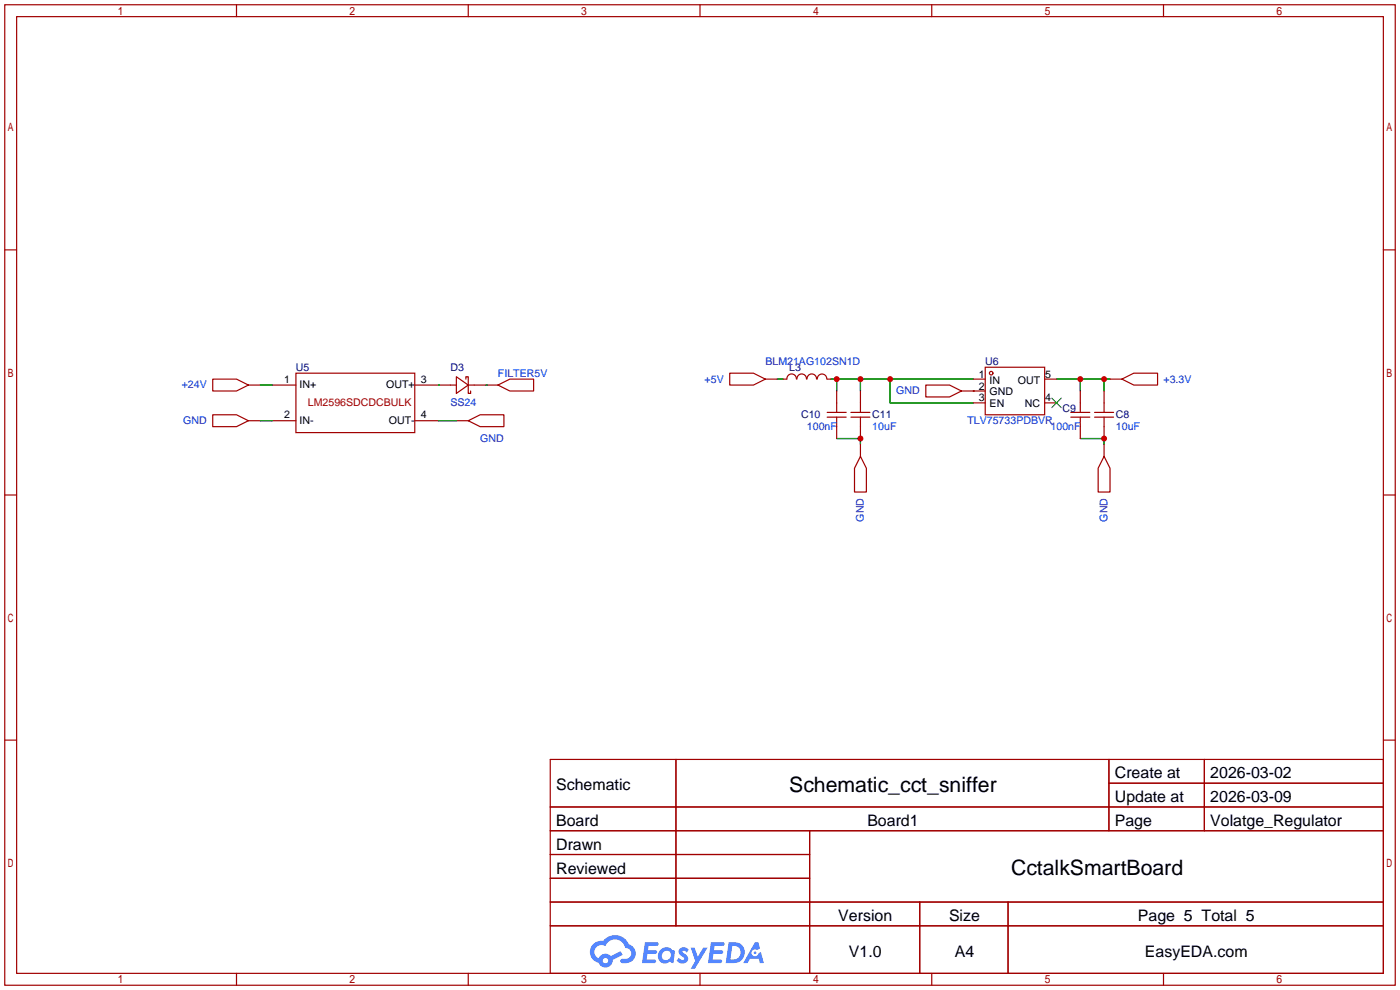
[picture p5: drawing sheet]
<svg xmlns="http://www.w3.org/2000/svg" width="299mm" height="212mm" viewBox="0 0 299 212" stroke-linecap="round" stroke-linejoin="round" font-family="sans-serif">
<g fill="none" stroke="#a10000" stroke-width=".25">
<path d="M1 1h297.2v209.6h-297.2zM3.6 3.6h292.1v204.4h-292.1zM50.5 1v2.6M100.1 1v2.6M149.6 1v2.6M199.1 1v2.6M248.7 1v2.6M1 53.4h2.6M295.7 53.4h2.5M1 105.8h2.6M295.7 105.8h2.5M1 158.2h2.6"/>
<path d="M295.7 158.2h2.5M117.6 162.3h178.1v45.7h-178.1zM117.6 172.5h178.1M117.6 177.5h178.1M144.5 162.3v35.6M173 177.5v30.5M237 162.3v15.2M237 167.4h58.7M257.4 162.3v15.2M117.6 182.6h55.4M117.6 192.8h178.1M117.6 187.7h55.4"/>
<path d="M117.6 197.9h178.1M196.6 192.8v15.2M215.4 192.8v15.2M50.5 208v2.6M100.1 208v2.6M149.6 208v2.6M199.1 208v2.6M248.7 208v2.6"/>
</g>
<g fill="#5487ff">
<path d="M145.3 202.7a1.3 1.3 0 0 1 1.9 .3l-.4 .6a.54 .54 0 0 0-.9-.2l.1 .2a1.34 1.34 0 0 1 .9 1.8 1.47 1.47 0 0 1-2.3-.1l.5-.6 .8 .5a.31 .31 0 0 0 .4-.3 .31 .31 0 0 0-.3-.4 1.12 1.12 0 0 1-.7-1.8z"/>
<path d="M147.6 202.5h.9l.6 2 1.2-2h.9l-2.7 4.6h-.9l1-1.7z"/>
<path d="M137.8 201.4h1.7a1.31 1.31 0 0 1 1.2 .2 .4 .4 0 0 1-.3 .5l-1.8 .1-.1 .9h1.6a.4 .4 0 0 1 .4 .4 .4 .4 0 0 1-.5 .4h-1.6l-.2 1.2h1.4a.46 .46 0 0 1 .5 0 .46 .46 0 0 1 .1 .5l-.4 .2h-2.6z"/>
<path d="M151.9 201.4h1.7a1.32 1.32 0 0 1 1.2 .2 .39 .39 0 0 1-.3 .5l-1.8 .1-.1 .9h1.6a.4 .4 0 0 1 .4 .4 .4 .4 0 0 1-.4 .4h-1.7l-.2 1.2h1.4a.46 .46 0 0 1 .5 0 .46 .46 0 0 1 .1 .5l-.4 .2h-2.6z"/>
<path d="M161.3 201.4h.8l.3 1.3-.6 .4a.75 .75 0 0 0-1.1 .3 .75 .75 0 0 0 .5 1 .75 .75 0 0 0 .9-.7l.5-.2 .6 2.3h-.8l-.3-.9h-1.8l-.5 .9h-1z"/>
<path d="M155.7 201.4l-.6 4.4h1.5a2.27 2.27 0 0 0 2.6-2.2 2.27 2.27 0 0 0-2.7-2.2zM156.5 202.1a1.5 1.5 0 0 1 1.8 1.6 1.5 1.5 0 0 1-1.9 1.4h-.3z"/>
<path d="M141.2 203a1.6 1.6 0 0 0-.3 2.3 1.6 1.6 0 0 0 2.3 .2l.7 .3 .3-2.4-.1-.3-.5-.1a1.58 1.58 0 0 0-2.4 0zM141.8 203.5a.98 .98 0 0 1 1.6 .4 .98 .98 0 0 1-1.1 1.3 .94 .94 0 0 1-.9-.7 .94 .94 0 0 1 .4-1z"/>
<path d="M126.8 201.8a2.37 2.37 0 0 0 1.1 4 1.54 1.54 0 0 0 1.8 1 1.54 1.54 0 0 0 1.2-1.6l2.2-1.1-.5-.8-2 1a1.57 1.57 0 0 0-2.7 .5 1.5 1.5 0 0 1-.7-2.1 1.5 1.5 0 0 1 2.2-.5 2.23 2.23 0 0 1 2.3-1.4 2.23 2.23 0 0 1 2 1.8 1.16 1.16 0 0 1 1.2 1.1 1.16 1.16 0 0 1-1.1 1.2h-.7a.47 .47 0 0 0-.5 .4 .47 .47 0 0 0 .4 .5 2.17 2.17 0 0 0 2.5-.9 2.17 2.17 0 0 0-.3-2.7l-.8-.4a3.2 3.2 0 0 0-5.5-.7l-1.1 .1zM128.8 205.3a.6 .6 0 0 1 1.2 0 .6 .6 0 0 1-1.2 0z"/>
<circle cx="161.4" cy="203.6" r=".28"/>
</g>
<g fill="none" stroke="#a10000" stroke-width=".25">
<path d="M63.2 79.8h25.4v12.7h-25.4zM156 79.8h5l2.6 1.2-2.6 1.3h-5zM210.6 78.5h12.7v10.1h-12.7zM45.5 81h5l2.6 1.3-2.6 1.3h-5zM45.5 88.6h5l2.6 1.3-2.6 1.3h-5zM53.1 82.3h2.5M53.1 89.9h2.5M58.2 82.3h5M58.2 89.9h5M88.6 82.3h8.9M88.6 89.9h5.1M97.5 80.5l2.6 1.8-2.6 1.8z"/>
<path d="M97.5 89.9h2.6M99.6 81v-.5h.5v3.6h.5v-.5M100.1 89.9l2.5-1.3h5.1v2.6h-5.1zM100.1 82.3h6.3M106.4 82.3l2.6-1.3h5v2.6h-5zM163.6 81h2.5M167.4 81h.7M168.2 81a1.01 1.01 0 0 1 1-1.1 1.01 1.01 0 0 1 1 1.1M170.3 81a1.01 1.01 0 0 1 1-1.1 1.01 1.01 0 0 1 1.1 1.1M172.5 81a1.01 1.01 0 0 1 1-1.1 1.01 1.01 0 0 1 1 1.1M174.7 81a1.01 1.01 0 0 1 1-1.1 1.01 1.01 0 0 1 1 1.1M176.8 89.2h4"/>
<path d="M176.8 88.1h4M176.8 81h.7M178.8 83.6v4.5M178.8 89.2v4.5M181.9 89.2h4M181.9 88.1h4M183.9 97.5l1.3 2.6v5.1h-2.6v-5.1zM183.9 83.6v4.5M183.9 89.2v4.5M183.9 95v2.5M197.9 82.3h5l2.6 1.3-2.6 1.2h-5zM205.5 83.6h5.1"/>
<path d="M208 81h2.6M208 86.1h2.6M223.3 81h2.5M223.3 86.1h2.5M228.9 89.2h4M228.9 88.1h4M230.9 83.6v4.5M230.9 89.2v4.5M233.9 89.2h4.1M233.9 88.1h4.1M236 97.5l1.2 2.6v5.1h-2.5v-5.1zM236 83.6v4.5"/>
<path d="M236 89.2v4.5M236 95v2.5M237.2 81h2.6M239.8 81l2.5-1.2h5.1v2.5h-5.1z"/>
<circle cx="211.8" cy="79.8" r=".38"/>
</g>
<g fill="none" stroke="#008700" stroke-width=".25">
<path d="M55.6 82.3h2.6M55.6 89.9h2.6M93.7 82.3h.1M93.7 89.9h3.8M103.9 82.3h.1M166.1 81h1.3M177.5 81h30.5M178.8 93.7h5.1v1.3M178.8 81v2.6M183.9 81v2.6M190.2 81v5.1h17.8M208 83.6h.1"/>
<path d="M225.8 81h11.4M230.9 81v2.6M230.9 93.7h5.1v1.3M236 81v2.6"/>
</g>
<path d="M224.8 85.1l2 2M226.8 85.1l-2 2" fill="none" stroke="#3c3" stroke-width=".25"/>
<g fill="#c00">
<circle cx="236" cy="81" r=".63"/>
<circle cx="230.9" cy="81" r=".63"/>
<circle cx="190.2" cy="81" r=".63"/>
<circle cx="183.9" cy="81" r=".63"/>
<circle cx="178.8" cy="81" r=".63"/>
<circle cx="183.9" cy="93.7" r=".63"/>
<circle cx="236" cy="93.7" r=".63"/>
</g>
<g font-size="4.5">
<text x="168.7" y="169.2">Schematic_cct_sniffer</text>
<text x="216.1" y="187">CctalkSmartBoard</text>
</g>
<g font-size="3.4">
<text x="238.3" y="166.4">Create at</text>
<text x="258.7" y="166.4">2026-03-02</text>
<text x="118.9" y="168.9">Schematic</text>
<text x="238.3" y="171.4">Update at</text>
<text x="258.7" y="171.4">2026-03-09</text>
<text x="118.9" y="176.5">Board</text>
<text x="185.4" y="176.5">Board1</text>
<text x="238.3" y="176.5">Page</text>
<text x="258.7" y="176.5">Volatge_Regulator</text>
<text x="118.9" y="181.6">Drawn</text>
<text x="118.9" y="186.7">Reviewed</text>
<text x="179.2" y="196.8">Version</text>
<text x="202.8" y="196.8">Size</text>
<text x="243.2" y="196.8">Page 5 Total 5</text>
<text x="181.4" y="204.5">V1.0</text>
<text x="204.1" y="204.5">A4</text>
<text x="244.7" y="204.5">EasyEDA.com</text>
</g>
<g font-size="2.3" fill="#00f">
<text x="163.6" y="77.9">BLM21AG102SN1D</text>
<text x="38.8" y="83">+24V</text>
<text x="106.4" y="80.5">FILTER5V</text>
<text x="150.6" y="81.8">+5V</text>
<text x="248.7" y="81.8">+3.3V</text>
<text x="96.3" y="86.8">SS24</text>
<text x="191.6" y="84.3">GND</text>
<text x="39.2" y="90.6">GND</text>
<text x="102.6" y="94.5">GND</text>
<text x="172.5" y="91.9">100nF</text>
<text x="186.4" y="91.9">10uF</text>
<text x="206.8" y="90.6">TLV75733PDBVR</text>
<text x="224.5" y="91.9">100nF</text>
<text x="238.5" y="91.9">10uF</text>
<text x="184.6" y="111.5" transform="rotate(-90 184.6 111.5)">GND</text>
<text x="236.7" y="111.5" transform="rotate(-90 236.7 111.5)">GND</text>
</g>
<g font-size="2.3" fill="#000080">
<text x="210.6" y="77.9">U6</text>
<text x="63.2" y="79.2">U5</text>
<text x="96.3" y="79.2">D3</text>
<text x="168.7" y="79.2">L3</text>
<text x="171.2" y="89.4">C10</text>
<text x="186.4" y="89.4">C11</text>
<text x="227.1" y="88.1">C9</text>
<text x="238.5" y="89.4">C8</text>
</g>
<g font-size="2.3">
<text x="60.7" y="81.8">1</text>
<text x="64" y="83">IN+</text>
<text x="82.5" y="83">OUT+</text>
<text x="89.9" y="81.8">3</text>
<text x="209.2" y="80.7">1</text>
<text x="209.2" y="83.3">2</text>
<text x="211.5" y="82">IN</text>
<text x="217.5" y="82">OUT</text>
<text x="223.4" y="80.7">5</text>
<text x="60.7" y="89.4">2</text>
<text x="89.9" y="89.4">4</text>
<text x="209.2" y="85.8">3</text>
<text x="211.5" y="84.5">GND</text>
<text x="211.5" y="87.1">EN</text>
<text x="219.1" y="87.1">NC</text>
<text x="223.4" y="85.8">4</text>
<text x="64" y="90.6">IN-</text>
<text x="83.1" y="90.6">OUT-</text>
</g>
<text font-size="2.3" fill="#a00000" x="65.8" y="86.8">LM2596SDCDCBULK</text>
</svg>
